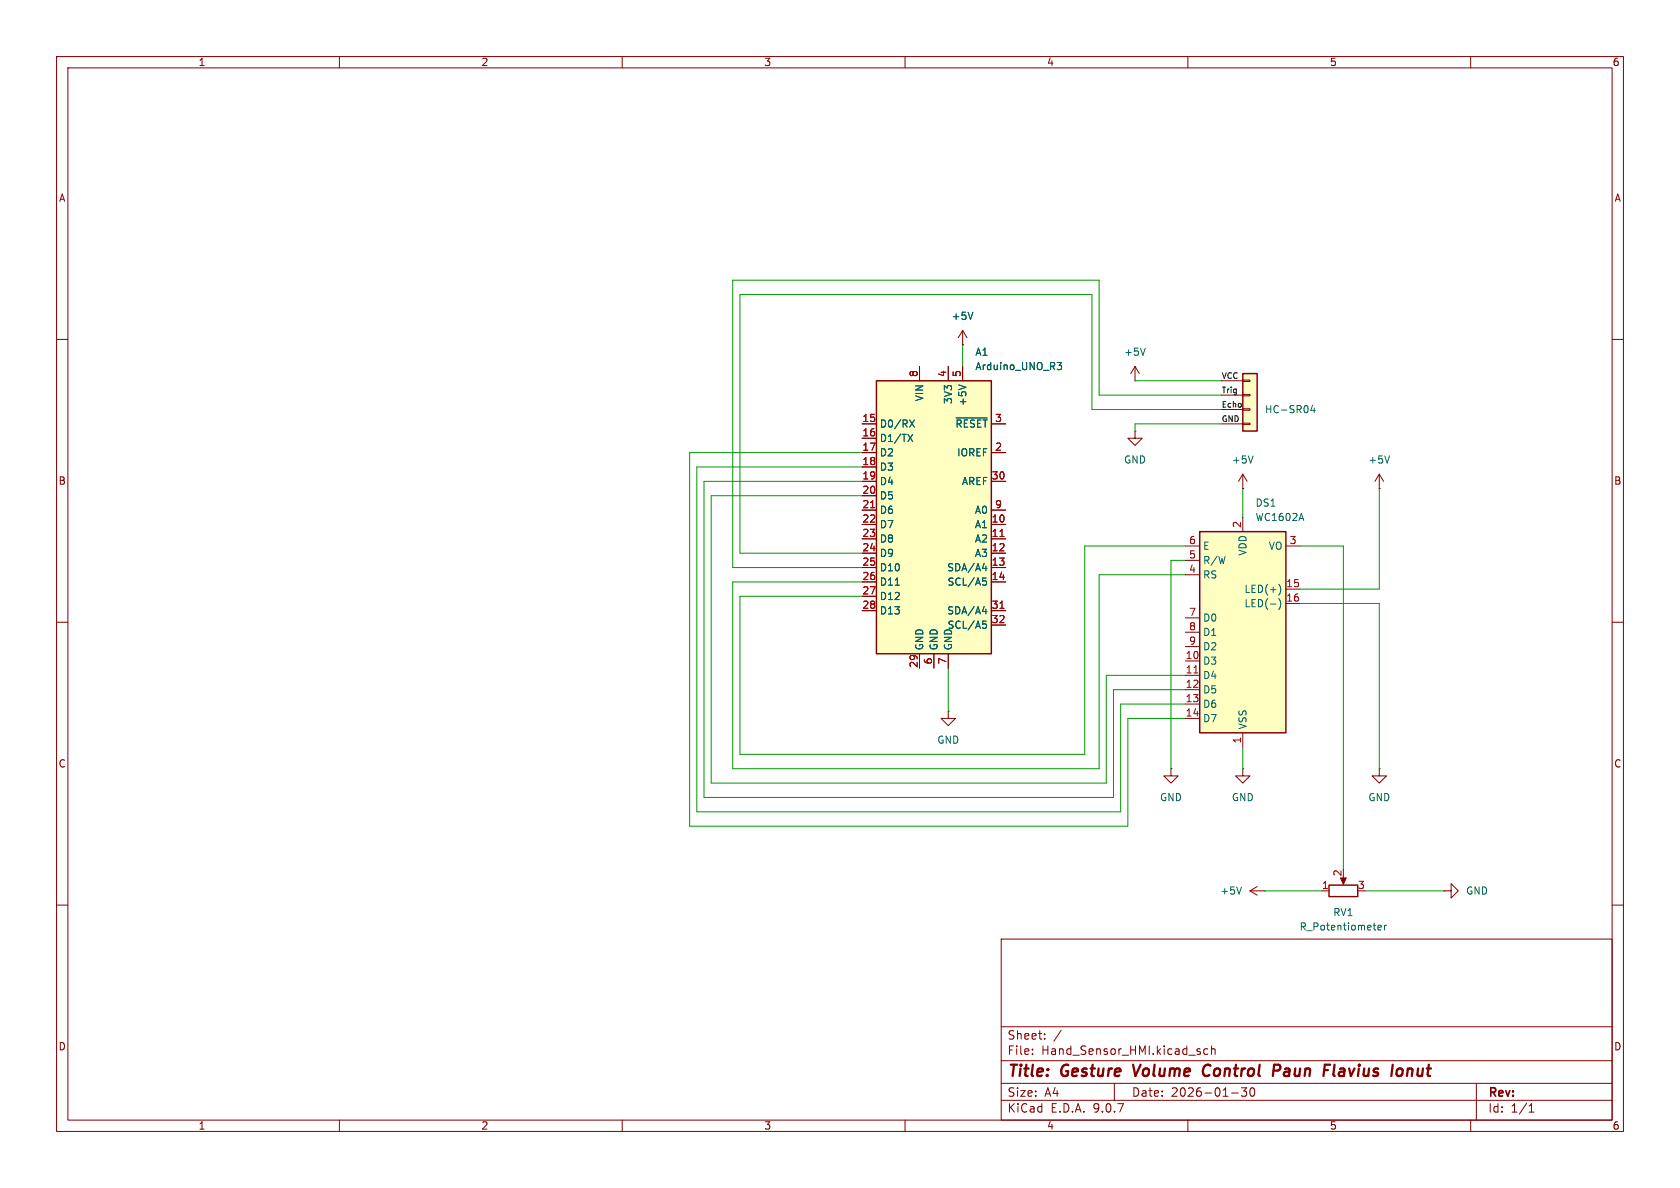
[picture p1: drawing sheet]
<svg xmlns="http://www.w3.org/2000/svg" width="297mm" height="210mm" viewBox="0 0 297 210" stroke-linecap="round" stroke-linejoin="round" font-family="sans-serif">
<g fill="none" stroke="#840000" stroke-width=".18">
<path d="M10 10h277v190h-277zM12 12h273v186h-273zM60 10v2M110 10v2M160 10v2M210 10v2M260 10v2M10 60h2M285 60h2M10 110h2M285 110h2M167.6 125.7v1.3h1.3l-1.3 1.3-1.2-1.3h1.2"/>
<path d="M167.6 125.7h.1M10 160h2M177 166h108v32h-108zM285 160h2M60 198v2M110 198v2M160 198v2M177 194.5h108M177 191.5h108M177 187.5h108M177 181.5h108M182.5 186.3v.1"/>
<path d="M182.5 185.5v.1M184.7 183.6v.1M184.7 182.8v.1M187.6 182.1l-1.3 2M197 191.5v3M210 198v2M213.5 185.5l-.4-.1-.3 .3v.4l.2 .2h.5M214.2 185.5l.2-.1 .3 .1 .1 .9M214.2 184.9v1.5M217.7 193.2h1.2M219.5 192.3h.9l-.5 .6 .4 .1v.7l-.2 .1h-.4l-.2-.1M221.1 192.4l.2-.1a.81 .81 0 0 1 .6 .6 .81 .81 0 0 1-.3 .8l-.1 .1a.81 .81 0 0 1-.4-1.4z"/>
<path d="M260 198v2M261 191.5v6.5M270.3 196.6h.9M270.3 195.5l.4-.4v1.5"/>
</g>
<path d="M200.3 188.2l.4 2M213.6 188.2a1.13 1.13 0 0 0-.9 .7 1.13 1.13 0 0 0 .2 1.2l.3 .1 .5-.1M225.3 188.2l.9 .1a.58 .58 0 0 1-.3 1h-.8M235.9 188.2l-.2 1.7 .3 .3M247.8 189l.2 .3-.2 .7M248.9 188.9l-.2 1.3M249.5 188.9l-.6 .2" fill="none" stroke="#840000" stroke-width=".4"/>
<path d="M154.9 67.3h20.4v48.3h-20.4z" fill="#ffffc2"/>
<path d="M154.9 67.3h20.4v48.3h-20.4z" fill="none" stroke="#840000" stroke-width=".25"/>
<g fill="none" stroke="#840000" stroke-width=".18">
<path d="M170.2 58.4v2.6M170.2 58.4l-.8 1.3M170.2 58.4l.7 1.3M152.4 74.9h2.5M152.4 77.5h2.5M162.6 64.8v2.5M167.6 64.8v2.5M170.2 61h.1M170.2 64.8v2.5M175.3 74.9h2.5M200.7 67.3h.1M200.7 64.8l-.8 1.2"/>
<path d="M200.7 64.8l.7 1.2M200.7 64.8v2.5M152.4 80h2.5M152.4 82.6h2.5M152.4 85.1h2.5M152.4 87.6h2.5M152.4 90.2h2.5M152.4 92.7h2.5M152.4 95.3h2.5M152.4 97.8h2.5M175.3 80h2.5M175.3 85.1h2.5"/>
<path d="M175.3 90.2h2.5M175.3 92.7h2.5M175.3 95.3h2.5M175.3 97.8h2.5M152.4 100.3h2.5M152.4 102.9h2.5M152.4 105.4h2.5M152.4 108h2.5M162.6 115.6v2.5M165.1 115.6v2.5M167.6 115.6v2.5M175.3 100.3h2.5"/>
<path d="M175.3 102.9h2.5M175.3 108h2.5M175.3 110.5h2.5"/>
</g>
<g fill="none" stroke="#006464" stroke-width=".18">
<path d="M172 55.2l-.4 1.3M160.5 76.8l.9 1.2M160.8 74.2l.9 1.3M161.4 76.8l-.9 1.2M161.7 74.2l-.9 1.3M169 73.9h5.5M169.5 68l1.3 .5M186.9 64.1h.8l-.4 .5 .3 .1 .1 .4-.3 .2h-.3M202.5 61.5l-.4 1.3M158.3 103.4h.7M173.7 100.5h.8M173.7 108.1h.8"/>
<path d="M173.7 102.2h.6M173.7 109.8h.6M173.9 102.7h.3l.2 .2-.1 .5h-.4M173.9 110.3h.3l.2 .2-.1 .5-.4 .1M174.3 100.1v.8M174.3 107.7v.8"/>
</g>
<path d="M153.9 89.8h.7M176.8 94.8h.7M176.8 107.5h.7" fill="none" stroke="#a90000" stroke-width=".18"/>
<path d="M212.1 94h15.2v35.5h-15.2z" fill="#ffffc2"/>
<path d="M212.1 94h15.2v35.5h-15.2zM234.9 156.5h5.1v2h-5.1z" fill="none" stroke="#840000" stroke-width=".25"/>
<g fill="none" stroke="#840000" stroke-width=".18">
<path d="M200.7 76.2v1.3h1.2l-1.2 1.2-1.3-1.2h1.3M200.7 76.2h.1M209.5 96.5h2.6M209.5 99.1h2.6M219.7 86.4h.1M219.7 83.8v2.6M219.7 91.4v2.6M219.7 83.8l-.8 1.3M219.7 83.8l.8 1.3M227.3 96.5h2.6M209.5 101.6h2.6M209.5 109.2h2.6"/>
<path d="M209.5 111.8h2.6M209.5 114.3h2.6M209.5 116.8h2.6M209.5 119.4h2.6M227.3 104.1h2.6M227.3 106.7h2.6M207 135.9v1.3h1.3l-1.3 1.2-1.3-1.2h1.3M207 135.9h.1M209.5 121.9h2.6M209.5 124.5h2.6M209.5 127h2.6M219.7 135.9v1.3h1.3l-1.3 1.2-1.3-1.2h1.3"/>
<path d="M219.7 135.9h.1M219.7 129.5v2.6M243.8 135.9v1.3h1.3l-1.3 1.2-1.2-1.2h1.2M243.8 135.9h.1M221 157.5l1.2 .7M221 157.5h2.5M222.2 156.7l-1.2 .8M223.5 157.5h.1M233.7 157.5h1.2M237.5 154.9v1.1M255.3 157.5h1.2v-1.3l1.3 1.3-1.3 1.3v-1.3M255.3 157.5h.1"/>
</g>
<path d="M211.1 119h.7" fill="none" stroke="#a90000" stroke-width=".18"/>
<path d="M221.5 80.6l-.4 1.3M226.1 103.3a1.46 1.46 0 0 1 0 1.9M226.1 105.8a1.46 1.46 0 0 1 0 1.9M219.5 156.8l-.4 1.3M243.6 164l.6-.1-.1-.3h-.3l-.2 .1 .1 .6h.4M244.7 163.6v.8M245.1 163.6l-.4 .2" fill="none" stroke="#006464" stroke-width=".18"/>
<path d="M237 155.2h1l-.5 1.1z" fill="#840000" stroke="#840000" stroke-width=".18"/>
<path d="M219.7 66h2.5v10.2h-2.5z" fill="#ffffc2"/>
<path d="M219.7 66h2.5v10.2h-2.5z" fill="none" stroke="#840000" stroke-width=".25"/>
<g fill="none" stroke="#840000" stroke-width=".18">
<path d="M152.4 74.9h2.5M152.4 77.5h2.5M162.6 64.8v2.5M167.6 64.8v2.5M170.2 61h.1M170.2 64.8v2.5M175.3 74.9h2.5M215.9 67.3h3.8M215.9 69.9h3.8M215.9 72.4h3.8M215.9 74.9h3.8M219.7 67.2h1.3v.2h-1.3z"/>
<path d="M219.7 69.7h1.3v.3h-1.3zM219.7 72.3h1.3v.2h-1.3zM219.7 74.8h1.3v.3h-1.3zM152.4 80h2.5M152.4 82.6h2.5M152.4 85.1h2.5M152.4 87.6h2.5M152.4 90.2h2.5M152.4 92.7h2.5M152.4 95.3h2.5M152.4 97.8h2.5M175.3 80h2.5"/>
<path d="M175.3 85.1h2.5M175.3 90.2h2.5M175.3 92.7h2.5M175.3 95.3h2.5M175.3 97.8h2.5M243.8 86.4h.1M243.8 83.8l-.7 1.3M243.8 83.8l.8 1.3M243.8 83.8v2.6M152.4 100.3h2.5M152.4 102.9h2.5M152.4 105.4h2.5"/>
<path d="M152.4 108h2.5M162.6 115.6v2.5M165.1 115.6v2.5M167.6 115.6v2.5M175.3 100.3h2.5M175.3 102.9h2.5M175.3 108h2.5M175.3 110.5h2.5"/>
</g>
<g fill="none" stroke="#006464" stroke-width=".18">
<path d="M172 55.2l-.4 1.3M160.5 76.8l.9 1.2M160.8 74.2l.9 1.3M161.4 76.8l-.9 1.2M161.7 74.2l-.9 1.3M169 73.9h5.5M169.5 68l1.3 .5M186.9 64.1h.8l-.4 .5 .3 .1 .1 .4-.3 .2h-.3M232 71.6l-.3 .9h.8M232.3 72.1v.9M245.7 80.6l-.5 1.3M158.3 103.4h.7"/>
<path d="M173.7 100.5h.8M173.7 108.1h.8M173.7 102.2h.6M173.7 109.8h.6M173.9 102.7h.3l.2 .2-.1 .5h-.4M173.9 110.3h.3l.2 .2-.1 .5-.4 .1M174.3 100.1v.8M174.3 107.7v.8"/>
</g>
<g fill="none" stroke="#009600" stroke-width=".18">
<path d="M170.2 61v3.8M200.7 67.3h15.2M215.9 72.4h-22.9v-20.3h-62.2v45.7h21.6M215.9 69.9h-21.6v-20.4h-64.8v50.8h22.9M215.9 74.9h-15.2v1.3M152.4 80h-30.5v66.1h77.5v-19.1h10.1M152.4 87.6h-26.7v50.8h69.9v-19h13.9M152.4 85.1h-27.9v55.9h72.3v-19.1h12.7M152.4 82.6h-29.2v60.9h74.9v-19h11.4M209.5 96.5h-17.7v36.9h-61v-28h21.6M209.5 99.1h-2.5v36.8M219.7 86.4v5"/>
<path d="M229.9 96.5h7.6v57.2M243.8 86.4v17.7h-13.9M167.6 118.1v7.6M209.5 101.6h-15.2v34.3h-64.8v-33h22.9M229.9 106.7h13.9v29.2M219.7 132.1v3.8M223.5 157.5h10.2M241.3 157.5h14"/>
</g>
<path d="M153.9 89.8h.7M176.8 94.8h.7M176.8 107.5h.7" fill="none" stroke="#a90000" stroke-width=".18"/>
<g font-size="2.8" fill="#840000">
<text x="178" y="190.9">Title:</text>
<text x="187.7" y="190.9">Gesture</text>
<text x="201.2" y="190.9">Volume</text>
<text x="214.3" y="190.9">Control</text>
<text x="227.5" y="190.9">Paun</text>
<text x="237.2" y="190.9">Flavius</text>
<text x="250" y="190.9">Ionut</text>
</g>
<g font-size="2.1" fill="#840000">
<text x="178" y="184">Sheet:</text>
<text x="178" y="186.7">File:</text>
<text x="184.1" y="186.7">Hand_Sensor_HMI.kicad_sch</text>
<text x="178" y="196.9">KiCad</text>
<text x="178" y="194.1">Size:</text>
<text x="184.7" y="194.1">A4</text>
<text x="185.7" y="196.9">E.D.A.</text>
<text x="193.3" y="196.9">9.0.7</text>
<text x="200" y="194.1">Date:</text>
<text x="207" y="194.1">2026-01-30</text>
<text x="263" y="194.3">Rev:</text>
<text x="263" y="196.9">Id:</text>
<text x="267.1" y="196.9">1/1</text>
</g>
<g font-size="1.8" fill="#840000">
<text x="35" y="11.9">1</text>
<text x="85" y="11.9">2</text>
<text x="135" y="11.9">3</text>
<text x="185" y="11.9">4</text>
<text x="235" y="11.9">5</text>
<text x="285" y="11.9">6</text>
<text x="10.3" y="35.9">A</text>
<text x="285.3" y="35.9">A</text>
<text x="10.3" y="85.9">B</text>
<text x="285.3" y="85.9">B</text>
<text x="10.3" y="135.9">C</text>
<text x="285.3" y="135.9">C</text>
<text x="10.3" y="185.9">D</text>
<text x="285.3" y="185.9">D</text>
<text x="35" y="199.9">1</text>
<text x="85" y="199.9">2</text>
<text x="135" y="199.9">3</text>
<text x="185" y="199.9">4</text>
<text x="235" y="199.9">5</text>
<text x="285" y="199.9">6</text>
</g>
<g font-size="1.8" fill="#006464">
<text x="168.1" y="56.7">+5V</text>
<text x="172.3" y="63.1">A1</text>
<text x="172.3" y="65.6">Arduino_UNO_R3</text>
<text x="198.6" y="63.1">+5V</text>
<text x="163.4" y="71" transform="rotate(-90 163.4 71)">VIN</text>
<text x="168.5" y="71.5" transform="rotate(-90 168.5 71.5)">3V3</text>
<text x="171" y="71.9" transform="rotate(-90 171 71.9)">+5V</text>
<text x="155.4" y="75.8">D0/RX</text>
<text x="168.8" y="75.8">~{RESET}</text>
<text x="223.5" y="73.3">HC-SR04</text>
<text x="155.4" y="78.3">D1/TX</text>
<text x="155.4" y="80.9">D2</text>
<text x="155.4" y="83.4">D3</text>
<text x="169.1" y="80.9">IOREF</text>
<text x="198.6" y="82.1">GND</text>
<text x="217.7" y="82.1">+5V</text>
<text x="241.8" y="82.1">+5V</text>
<text x="155.4" y="86">D4</text>
<text x="155.4" y="88.5">D5</text>
<text x="170" y="86">AREF</text>
<text x="221.9" y="89.8">DS1</text>
<text x="155.4" y="91">D6</text>
<text x="155.4" y="93.6">D7</text>
<text x="172.3" y="91">A0</text>
<text x="172.3" y="93.6">A1</text>
<text x="221.9" y="92.3">WC1602A</text>
<text x="155.4" y="96.1">D8</text>
<text x="155.4" y="98.7">D9</text>
<text x="155.4" y="101.2">D10</text>
<text x="167.4" y="101.2">SDA/A4</text>
<text x="172.3" y="96.1">A2</text>
<text x="172.3" y="98.7">A3</text>
<text x="212.6" y="97.4">E</text>
<text x="212.6" y="99.9">R/W</text>
<text x="220.6" y="98.3" transform="rotate(-90 220.6 98.3)">VDD</text>
<text x="224.2" y="97.4">VO</text>
<text x="155.4" y="103.7">D11</text>
<text x="155.4" y="106.3">D12</text>
<text x="167.4" y="103.7">SCL/A5</text>
<text x="212.6" y="102.5">RS</text>
<text x="219.9" y="105">LED(+)</text>
<text x="219.9" y="107.5">LED(-)</text>
<text x="155.4" y="108.8">D13</text>
<text x="167.4" y="108.8">SDA/A4</text>
<text x="167.4" y="111.4">SCL/A5</text>
<text x="212.6" y="110.1">D0</text>
<text x="212.6" y="112.6">D1</text>
<text x="163.4" y="115.1" transform="rotate(-90 163.4 115.1)">GND</text>
<text x="166" y="115.1" transform="rotate(-90 166 115.1)">GND</text>
<text x="168.5" y="115.1" transform="rotate(-90 168.5 115.1)">GND</text>
<text x="212.6" y="115.2">D2</text>
<text x="212.6" y="117.7">D3</text>
<text x="212.6" y="120.2">D4</text>
<text x="212.6" y="122.8">D5</text>
<text x="212.6" y="125.3">D6</text>
<text x="165.6" y="131.7">GND</text>
<text x="212.6" y="127.9">D7</text>
<text x="220.6" y="129" transform="rotate(-90 220.6 129)">VSS</text>
<text x="205" y="141.8">GND</text>
<text x="217.7" y="141.8">GND</text>
<text x="241.8" y="141.8">GND</text>
<text x="215.6" y="158.3">+5V</text>
<text x="259.1" y="158.3">GND</text>
<text x="229.6" y="164.7">R_Potentiometer</text>
<text x="235.6" y="162.2">RV1</text>
</g>
<g font-size="1.8" fill="#a90000">
<text x="162.3" y="66.7" transform="rotate(-90 162.3 66.7)">8</text>
<text x="167.4" y="66.7" transform="rotate(-90 167.4 66.7)">4</text>
<text x="169.9" y="66.7" transform="rotate(-90 169.9 66.7)">5</text>
<text x="152.4" y="74.7">15</text>
<text x="152.4" y="77.2">16</text>
<text x="175.8" y="74.7">3</text>
<text x="152.4" y="79.8">17</text>
<text x="152.4" y="82.3">18</text>
<text x="175.8" y="79.8">2</text>
<text x="152.4" y="84.8">19</text>
<text x="152.4" y="87.4">20</text>
<text x="152.4" y="89.9">21</text>
<text x="175.2" y="84.8">30</text>
<text x="175.8" y="89.9">9</text>
<text x="152.4" y="92.5">22</text>
<text x="152.4" y="95">23</text>
<text x="175.2" y="92.5">10</text>
<text x="175.2" y="95">11</text>
<text x="219.5" y="93.4" transform="rotate(-90 219.5 93.4)">2</text>
<text x="152.4" y="97.5">24</text>
<text x="152.4" y="100.1">25</text>
<text x="175.2" y="97.5">12</text>
<text x="175.2" y="100.1">13</text>
<text x="210.1" y="96.3">6</text>
<text x="210.1" y="98.8">5</text>
<text x="210.1" y="101.3">4</text>
<text x="227.9" y="96.3">3</text>
<text x="152.4" y="102.6">26</text>
<text x="152.4" y="105.2">27</text>
<text x="152.4" y="107.7">28</text>
<text x="175.2" y="102.6">14</text>
<text x="175.2" y="107.7">31</text>
<text x="227.3" y="103.9">15</text>
<text x="227.3" y="106.4">16</text>
<text x="175.2" y="110.2">32</text>
<text x="210.1" y="109">7</text>
<text x="210.1" y="111.5">8</text>
<text x="162.3" y="118.2" transform="rotate(-90 162.3 118.2)">29</text>
<text x="164.8" y="117.5" transform="rotate(-90 164.8 117.5)">6</text>
<text x="167.4" y="117.5" transform="rotate(-90 167.4 117.5)">7</text>
<text x="209.5" y="116.6">10</text>
<text x="209.5" y="119.1">11</text>
<text x="210.1" y="114">9</text>
<text x="209.5" y="121.7">12</text>
<text x="209.5" y="124.2">13</text>
<text x="209.5" y="126.7">14</text>
<text x="219.5" y="131.5" transform="rotate(-90 219.5 131.5)">1</text>
<text x="237.2" y="155" transform="rotate(-90 237.2 155)">2</text>
<text x="233.6" y="157.2">1</text>
<text x="240" y="157.2">3</text>
</g>
<g font-size="1.4" fill="#0f0f0f">
<text x="215.9" y="69.6">Trig</text>
<text x="215.9" y="67">VCC</text>
<text x="215.9" y="72.1">Echo</text>
<text x="215.9" y="74.7">GND</text>
</g>
</svg>
